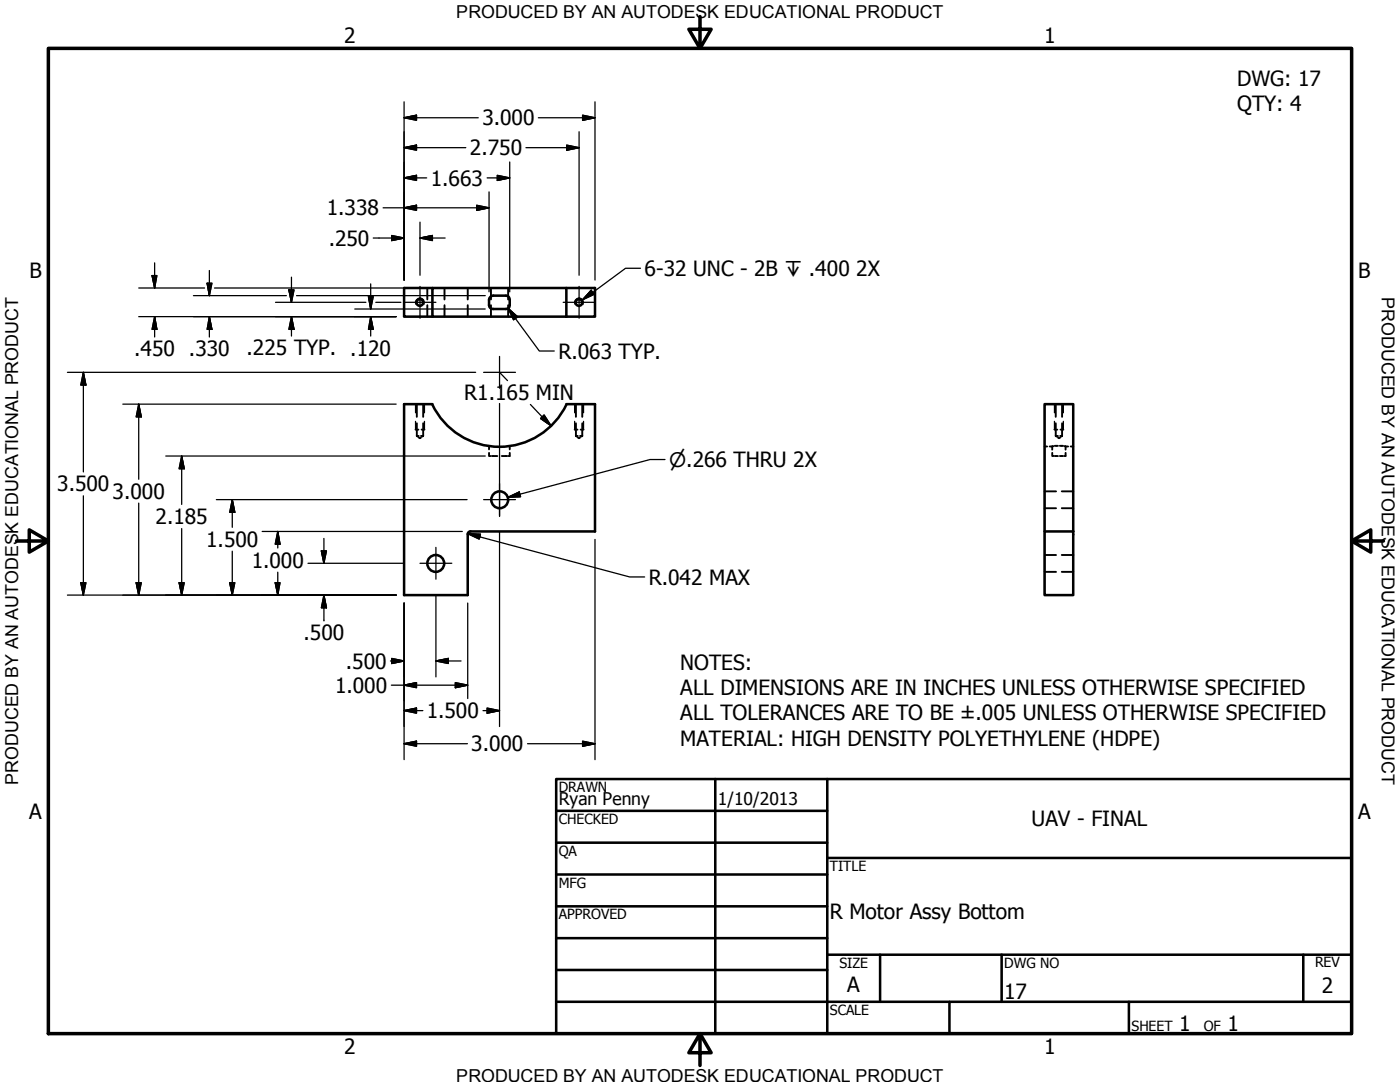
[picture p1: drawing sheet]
<svg xmlns="http://www.w3.org/2000/svg" width="279mm" height="216mm" viewBox="0 0 279 216" stroke-linecap="round" stroke-linejoin="round" font-family="sans-serif">
<!-- layer: Visible (ANSI) -->
<g fill="none" stroke="#000" stroke-width=".51">
<path d="M86.3 57.5h-5.7v5.7h5.7M86.3 57.5h26.7v5.7h-26.7zM97.9 59.2l.5-.2h2.6a.76 .76 0 0 1 .7 .8v1.1a.67 .67 0 0 1-.7 .8h-2.6a.76 .76 0 0 1-.8-.8v-1.1zM113 57.5h5.7v5.7h-5.7M86.3 80.7a14.8 14.8 0 0 0 13.4 8.5 14.8 14.8 0 0 0 13.4-8.5M86.3 80.6h-5.7v38.1h12.7v-12.1M113 80.6h5.7v25.4h-24.8M93.9 106l-.5 .3-.1 .3M208.5 106h5.7v12.7h-5.7zM208.5 106v-25.4h5.7v25.4"/>
<circle cx="83.8" cy="60.4" r=".67"/>
<circle cx="115.5" cy="60.4" r=".67"/>
<circle cx="99.7" cy="99.7" r="1.68"/>
<circle cx="87" cy="112.4" r="1.68"/>
</g>
<!-- layer: Hidden (ANSI) -->
<g fill="none" stroke="#000" stroke-width=".38">
<path d="M85.3 57.5v2.3M88.7 57.5v2.3M93.3 57.5v2.3M98 57.5v2.3M101.4 57.5v2.3M85.3 60.9v2.3M88.7 60.9v2.3M93.3 60.9v2.3M98 60.9v2.3M101.4 60.9v2.3M82.9 85.7h.6M83.2 87h.4"/>
<path d="M83.2 87l.2 .1M83.2 80.6v2.6M83.2 84.5v2.5M83.6 87.3l.2 .1 .2-.1M84 87h.5M84.1 85.7h.6M84.5 87l-.2 .1M84.5 80.6v2.6M84.5 84.5v2.5M97.6 90.4v.6h.3M97.6 89v.7M98.2 91h1.1"/>
<path d="M100.1 91h1.1M101.7 89v.7M101.7 90.4v.6h-.2M114.7 85.7h.6M114.9 87h.4M114.9 87l.2 .1M114.9 80.6v2.6M114.9 84.5v2.5M115.3 87.3l.3 .1 .2-.1M115.8 87h.4M115.9 85.7h.6M116.2 87l-.2 .1"/>
<path d="M116.2 80.6v2.6M116.2 84.5v2.5M208.5 98h2.3M208.5 89.1h.5M209.5 89.1h.5M210 90.4v.6h.2M210 89.1v.6M210.2 89l-.2 .1M210.4 85.7h.6M210.5 91h.6M210.5 89h.6M210.7 87h.4"/>
<path d="M210.7 87l.2 .1M210.7 80.6v2.6M210.7 84.5v2.5M211.1 87.3l.2 .1 .3-.1M211.5 91h.7M211.5 89h.7M211.6 87h.4M211.6 85.7h.6M211.9 98h2.3M212 87l-.2 .1M212 80.6v2.6M212 84.5v2.5"/>
<path d="M212.4 89l.3 .1M212.7 90.4v.6h-.3M212.7 89.1v.6M212.7 89.1h.5M213.7 89.1h.5M208.5 101.4h2.3M208.5 114.1h2.3M208.5 110.7h2.3M211.9 101.4h2.3M211.9 114.1h2.3M211.9 110.7h2.3"/>
</g>
<!-- layer: Hidden Narrow (ANSI) -->
<g fill="none" stroke="#000" stroke-width=".25">
<path d="M83.1 60.8a.88 .88 0 0 1 .7-1.4 .88 .88 0 0 1 .8 1.4M114.8 60.8a.88 .88 0 0 1 .8-1.4 .88 .88 0 0 1 .7 1.4M82.9 80.6v1.8M82.9 84.1v1.6M84.7 80.6v1.8M84.7 84.1v1.6M114.7 80.6v1.8M114.7 84.1v1.6M116.5 80.6v1.8M116.5 84.1v1.6M210.4 80.6v1.8M210.4 84.1v1.6"/>
<path d="M212.2 80.6v1.8M212.2 84.1v1.6"/>
</g>
<!-- layer: Border (ANSI) -->
<path d="M9.7 9.7h260v196.5h-260zM139.7 3.3v6.4l-2.2-3.9h4.4l-2.2 3.9M3.3 107.9h6.4l-3.9-2.2v4.5l3.9-2.3M269.7 107.9l3.9 2.3v-4.5l-3.9 2.2h6.4M139.7 206.2l2.2 3.9h-4.4l2.2-3.9v6.4" fill="none" stroke="#000" stroke-width=".7"/>
<!-- layer: Title (ANSI) -->
<g fill="none" stroke="#000" stroke-width=".51">
<path d="M111 155.4h158.7v50.8h-158.7zM142.7 155.4v50.8M165.1 155.4v50.8M111 161.8h54.1M111 168.1h54.1M111 174.5h54.1M165.1 171.2h104.6M111 180.8h54.1M111 187.2h54.1M111 193.5h54.1M111 199.9h158.7M165.1 190.5h104.6"/>
<path d="M175.6 190.5v9.4M189.5 199.9v6.3M199.9 190.5v9.4M225.3 199.9v6.3M260.1 190.5v9.4"/>
</g>
<!-- layer: Symbol (ANSI) -->
<path d="M118 57.9l.6 .8-2.3 1.1zM127.8 53.5h-3l-8.5 6.3M101.3 99.3l2.3-1.1 .3 .9zM132.7 91.7h-3l-28.4 7.6" fill="none" stroke="#000" stroke-width=".25"/>
<path d="M118 57.9l-1.7 1.9zM118 57.9l.6 .8-2.3 1.1zM101.3 99.3l2.3-1.1zM101.3 99.3l2.3-1.1 .3 .9z" fill="#000" stroke="#000" stroke-width=".25"/>
<!-- layer: Center Mark (ANSI) -->
<path d="M83.8 57.2v6.3M115.6 57.2v6.3M80.6 60.3h6.4M96.5 74.3h6.4M99.7 71.1v6.4M112.4 60.3h6.3M96.5 99.7h6.4M99.7 96.5v6.4M99.7 80.5v22.6M83.8 112.4h6.4M87 109.2v6.4" fill="none" stroke="#000" stroke-width=".25"/>
<!-- layer: Dimension (ANSI) -->
<g fill="none" stroke="#000" stroke-width=".25">
<path d="M80.6 35.5l2.5-.5v1zM80.6 29.5l2.5-.5v1zM80.6 23.5l2.5-.5v1zM80.6 20.3v35.6M80.6 35.5h4.6M80.6 29.5h12.4M80.6 23.5h14.8M97.2 35.5h4.5M97.6 38.3v19.9M99.3 35l2.4 .5-2.4 .5zM101.7 32.3v25.9M105 29.5h10.6"/>
<path d="M107.4 23.5h11.3M113.1 29l2.5 .5-2.5 .5zM115.6 26.3v28.6M116.3 23l2.4 .5-2.4 .5zM118.7 20.3v35.6M27.7 57.5h13.1M30.4 55h.9l-.4 2.5zM30.9 52.5v5M38.6 59h18.5M41.3 56.5h1l-.5 2.5zM41.8 54v5M42.8 57.5h40.9"/>
<path d="M57.7 57.8h1l-.5 2.5zM58.2 55.3v5M59.2 59h24.5M73.5 59.2h1l-.5 2.5zM74 56.6v5.1M74.5 47.5h6.1M76.5 41.5h21.1M78.2 47l2.4 .5-2.4 .5zM80.6 41.5l2.5-.5v1zM83.8 47.5l2.5-.5v1zM83.8 47.5h5M83.8 44.3v10.6"/>
<path d="M83.9 59h12.9M83.9 57.5h.8M95.1 41l2.5 .5-2.5 .5zM13.5 74.3h81.4M16.6 74.3l.5 2.5h-1zM16.6 74.3v19.9M27.7 63.2h51.4M30.9 63.2l.4 2.5h-.9zM30.9 63.2v4M41.8 63.2l.5 2.5h-1zM41.8 63.2v4M55 60.3h18"/>
<path d="M58.2 63.2l.5 2.5h-1zM58.2 63.2v3.9M70.8 61.7h12.9M74 63.2l.5 2.5h-1zM74 63.2v3.9M75 60.3h5M83.9 61.7h12.9M99.7 74.3l1.6 1.6M101.4 61.5l1.9 1.7-.8 .6zM101.4 61.5l6.2 8.5h3M16.6 98.9v19.8M24.5 80.6h54.6"/>
<path d="M27.7 80.6l.5 2.6h-1zM27.7 80.6v15M33.1 91h63.7M36.3 91l.5 2.5h-1zM36.3 91v9.6M43.2 99.7h50M46.4 99.7l.5 2.5h-1.1zM46.4 99.7v5.5M105.9 80.7l4.1 4.3M108.6 82.8l1.4 2.2-2.1-1.5zM13.5 118.7h65.6M16.1 116.3h1l-.5 2.4z"/>
<path d="M27.2 116.3h1l-.5 2.4zM27.7 100.4v18.3M35.8 116.3h1l-.5 2.4zM36.3 105.5v13.2M45.8 116.3h1.1l-.5 2.4zM46.4 110v8.7M52.3 106h40M54.9 116.3h1l-.5 2.4zM55.4 106l.5 2.6h-1zM55.4 106v3.3M55.4 114.2v4.5M61.5 112.4h19"/>
<path d="M64.1 109.9h1.1l-.6 2.5zM64.6 118.7l.6 2.6h-1.1zM64.6 107.4v5M64.6 118.7v5.2M87 118.9v16.2M93.3 106.5l2.6 .1-.3 1zM93.3 106.5l32.4 8.6h3M99.7 106.2v38.8M118.7 107.6v44M77.9 131.9h2.7M78.1 136.7h15.2M78.2 131.4l2.4 .5-2.4 .5z"/>
<path d="M80.6 136.7l2.5-.5v1zM80.6 120.3v31.3M87 131.9l2.5-.5v1zM87 131.9h5M90.9 136.2l2.4 .5-2.4 .5zM93.3 120.3v19.1M80.6 141.8l2.5-.5v1zM80.6 148.4l2.5-.5v1zM80.6 141.8h3.8M80.6 148.4h12.7M96.4 141.8h3.3M97.2 141.3l2.5 .5-2.5 .5z"/>
<path d="M105.3 148.4h13.4M116.3 147.9l2.4 .5-2.4 .5z"/>
</g>
<g fill="#000" stroke="#000" stroke-width=".25">
<path d="M80.6 35.5l2.5-.5zM80.6 35.5l2.5-.5v1zM80.6 29.5l2.5-.5zM80.6 29.5l2.5-.5v1zM80.6 23.5l2.5-.5zM80.6 23.5l2.5-.5v1zM99.3 36l2.4-.5zM99.3 35l2.4 .5-2.4 .5zM113.1 30l2.5-.5zM113.1 29l2.5 .5-2.5 .5zM116.3 24l2.4-.5zM116.3 23l2.4 .5-2.4 .5z"/>
<path d="M30.4 55l.5 2.5zM30.4 55h.9l-.4 2.5zM41.3 56.5l.5 2.5zM41.3 56.5h1l-.5 2.5zM57.7 57.8l.5 2.5zM57.7 57.8h1l-.5 2.5zM73.5 59.2l.5 2.5zM73.5 59.2h1l-.5 2.5zM78.2 48l2.4-.5zM78.2 47l2.4 .5-2.4 .5zM80.6 41.5l2.5-.5zM80.6 41.5l2.5-.5v1z"/>
<path d="M83.8 47.5l2.5-.5zM83.8 47.5l2.5-.5v1zM95.1 42l2.5-.5zM95.1 41l2.5 .5-2.5 .5zM16.6 74.3l.5 2.5zM16.6 74.3l.5 2.5h-1zM30.9 63.2l.4 2.5zM30.9 63.2l.4 2.5h-.9zM41.8 63.2l.5 2.5zM41.8 63.2l.5 2.5h-1zM58.2 63.2l.5 2.5zM58.2 63.2l.5 2.5h-1z"/>
<path d="M74 63.2l.5 2.5zM74 63.2l.5 2.5h-1zM101.4 61.5l1.9 1.7zM101.4 61.5l1.9 1.7-.8 .6zM27.7 80.6l.5 2.6zM27.7 80.6l.5 2.6h-1zM36.3 91l.5 2.5zM36.3 91l.5 2.5h-1zM107.9 83.5l2.1 1.5zM108.6 82.8l1.4 2.2-2.1-1.5zM16.1 116.3l.5 2.4zM16.1 116.3h1l-.5 2.4z"/>
<path d="M27.2 116.3l.5 2.4zM27.2 116.3h1l-.5 2.4zM35.8 116.3l.5 2.4zM35.8 116.3h1l-.5 2.4zM45.8 116.3l.6 2.4zM45.8 116.3h1.1l-.5 2.4zM46.4 99.7l.5 2.5zM46.4 99.7l.5 2.5h-1.1zM54.9 116.3l.5 2.4zM54.9 116.3h1l-.5 2.4zM55.4 106l.5 2.6zM55.4 106l.5 2.6h-1z"/>
<path d="M64.1 109.9l.5 2.5zM64.1 109.9h1.1l-.6 2.5zM93.3 106.5l2.6 .1zM93.3 106.5l2.6 .1-.3 1zM64.6 118.7l.6 2.6zM64.6 118.7l.6 2.6h-1.1zM78.2 132.4l2.4-.5zM78.2 131.4l2.4 .5-2.4 .5zM80.6 136.7l2.5-.5zM80.6 136.7l2.5-.5v1zM87 131.9l2.5-.5zM87 131.9l2.5-.5v1z"/>
<path d="M90.9 137.2l2.4-.5zM90.9 136.2l2.4 .5-2.4 .5zM80.6 141.8l2.5-.5zM80.6 141.8l2.5-.5v1zM80.6 148.4l2.5-.5zM80.6 148.4l2.5-.5v1zM97.2 142.3l2.5-.5zM97.2 141.3l2.5 .5-2.5 .5zM116.3 148.9l2.4-.5zM116.3 147.9l2.4 .5-2.4 .5z"/>
</g>
<g font-size="4.2">
<text x="68.7" y="8.6">2</text>
<text x="208.4" y="8.6">1</text>
<text x="246.9" y="17.2">DWG: 17</text>
<text x="246.9" y="22.2">QTY: 4</text>
<text x="96.3" y="25">3.000</text>
<text x="93.8" y="31">2.750</text>
<text x="86" y="37">1.663</text>
<text x="65.2" y="43">1.338</text>
<text x="65.6" y="49">.250</text>
<text x="5.9" y="55.5">B</text>
<text x="128.7" y="55.1">6-32 UNC - 2B ↧ .400</text>
<text x="170.9" y="55.1">2X</text>
<text x="271.1" y="55.5">B</text>
<text x="26.8" y="71.1">.450 .330</text>
<text x="49.2" y="70.9">.225 TYP. .120</text>
<text x="111.4" y="71.6">R.063 TYP.</text>
<text x="92.6" y="79.9">R1.165 MIN</text>
<text x="11.4" y="98">3.500</text>
<text x="22.5" y="99.6">3.000</text>
<text x="31.1" y="104.6">2.185</text>
<text x="41.1" y="109.2">1.500</text>
<text x="50.2" y="113.3">1.000</text>
<text x="129.5" y="116.6">R.042 MAX</text>
<text x="60.6" y="127.8">.500</text>
<text x="69" y="133.4">.500</text>
<text x="135.8" y="133.7">NOTES:</text>
<text x="66.9" y="138.2">1.000</text>
<text x="85.2" y="143.3">1.500</text>
<text x="135.8" y="138.7">ALL DIMENSIONS ARE IN INCHES UNLESS OTHERWISE SPECIFIED</text>
<text x="135.8" y="143.8">ALL TOLERANCES ARE TO BE ±.005 UNLESS OTHERWISE SPECIFIED</text>
<text x="94" y="149.9">3.000</text>
<text x="135.8" y="148.8">MATERIAL: HIGH DENSITY POLYETHYLENE (HDPE)</text>
<text x="5.8" y="163.4">A</text>
<text x="205.9" y="164.8">UAV - FINAL</text>
<text x="271" y="163.4">A</text>
<text x="165.6" y="183.5">R Motor Assy Bottom</text>
<text x="169.1" y="198">A</text>
<text x="200.4" y="199.4">17</text>
<text x="263.8" y="198.1">2</text>
<text x="235.3" y="205.7">1</text>
<text x="245" y="205.7">1</text>
<text x="68.7" y="210.3">2</text>
<text x="208.4" y="210.3">1</text>
</g>
<text font-size="4" x="133.5" y="93.2">⌀.266 THRU 2X</text>
<g font-size="3.6">
<text x="91.1" y="3.6">PRODUCED BY AN AUTODESK EDUCATIONAL PRODUCT</text>
<text x="275.8" y="59.3" transform="rotate(90 275.8 59.3)">PRODUCED BY AN AUTODESK EDUCATIONAL PRODUCT</text>
<text x="3.6" y="156.6" transform="rotate(-90 3.6 156.6)">PRODUCED BY AN AUTODESK EDUCATIONAL PRODUCT</text>
<text x="91.1" y="215.9">PRODUCED BY AN AUTODESK EDUCATIONAL PRODUCT</text>
</g>
<g font-size="3.5">
<text x="111.5" y="160.6">Ryan Penny</text>
<text x="143.3" y="160.7">1/10/2013</text>
</g>
<g font-size="2.8">
<text x="111.5" y="158">DRAWN</text>
<text x="111.5" y="164.4">CHECKED</text>
<text x="111.5" y="170.8">QA</text>
<text x="165.6" y="173.7">TITLE</text>
<text x="111.5" y="177.1">MFG</text>
<text x="111.5" y="183.5">APPROVED</text>
<text x="167.5" y="193.1">SIZE</text>
<text x="200.4" y="193.1">DWG NO</text>
<text x="262.4" y="193">REV</text>
<text x="165.6" y="202.5">SCALE</text>
<text x="225.8" y="205.7">SHEET</text>
<text x="240.2" y="205.7">OF</text>
</g>
</svg>
